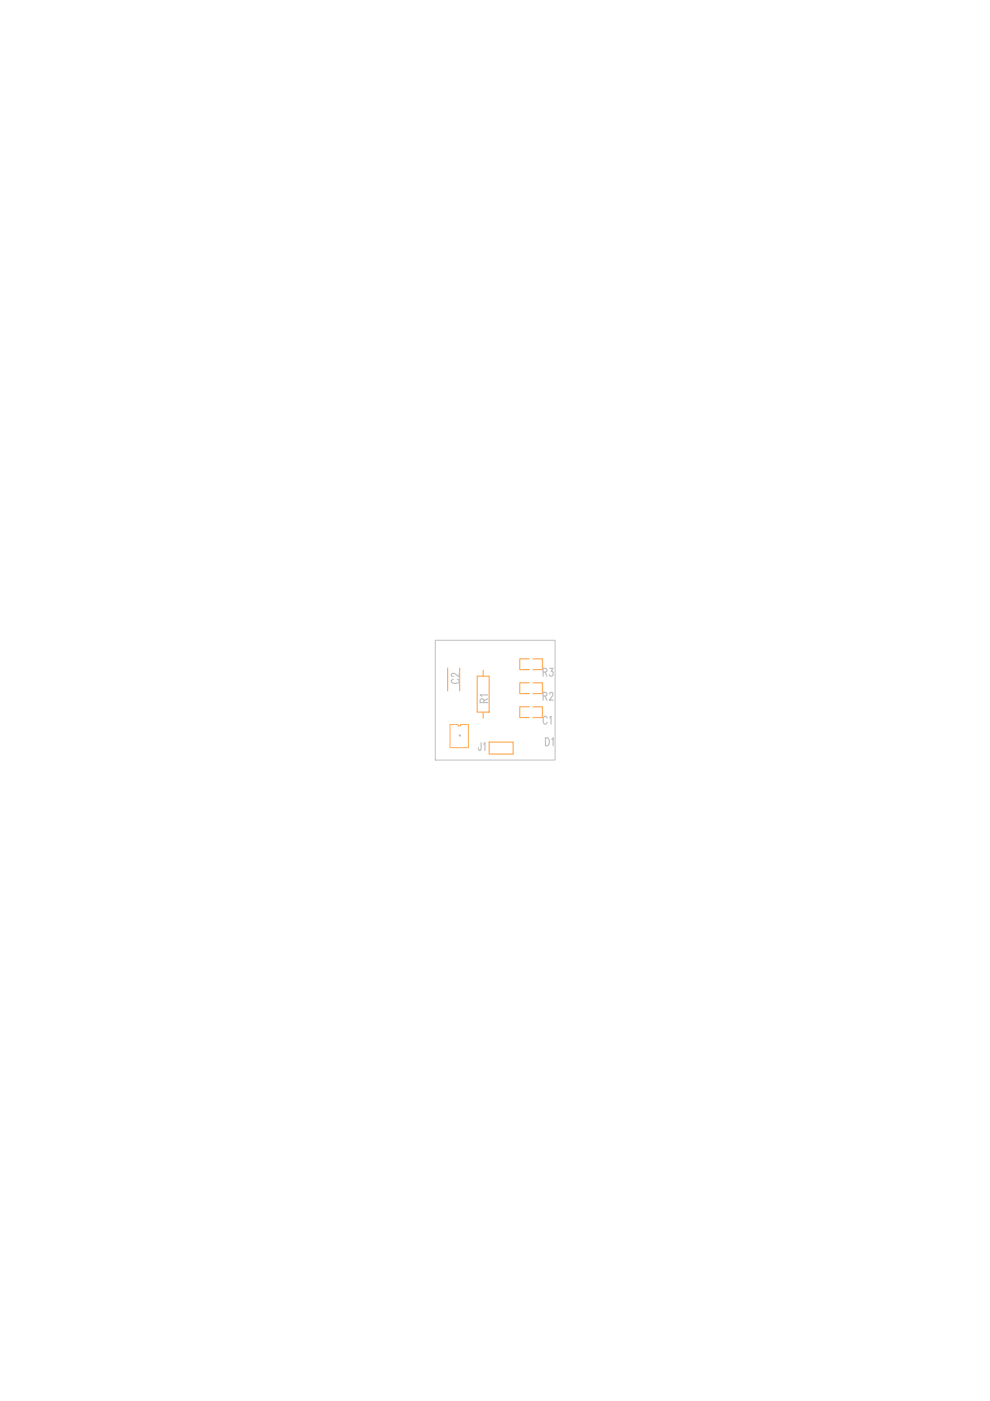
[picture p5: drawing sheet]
<svg xmlns="http://www.w3.org/2000/svg" width="210mm" height="297mm" viewBox="0 0 210 297" stroke-linecap="round" stroke-linejoin="round" font-family="sans-serif">
<path d="M92.3 135.7h25.4v25.4h-25.4z" fill="none" stroke="#c0c0c0" stroke-width=".21"/>
<path d="M95.4 153.6h1.7v.3h.5v-.3h1.7v4.9h-3.9z" fill="none" stroke="#ffad5b" stroke-width=".21"/>
<path d="M103.7 157.3h5.1v2.6h-5.1z" fill="none" stroke="#ffad5b" stroke-width=".25"/>
<path d="M102 157.5l-.1 1.5h-.3l-.2-.4M102.5 157.8l.3-.3v1.6" fill="none" stroke="#c0c0c0" stroke-width=".25"/>
<text font-size="14.7" fill="#ffad5b" x="101.1" y="152.5">R1</text>
<text font-size="7.1" fill="#ffad5b" x="94.8" y="146.6">C2</text>
<g font-size="2.5" fill="#ffad5b">
<text x="110.1" y="141.7">R3</text>
<text x="110.1" y="146.8">R2</text>
<text x="110.1" y="151.9">C1</text>
</g>
<g font-size="2.5" fill="#c0c0c0">
<text x="115.2" y="143.4">R3</text>
<text x="97.4" y="144.9" transform="rotate(-90 97.4 144.9)">C2</text>
<text x="103.5" y="149" transform="rotate(-90 103.5 149)">R1</text>
<text x="115.2" y="148.4">R2</text>
<text x="115.2" y="153.5">C1</text>
<text x="115.7" y="158.1">D1</text>
</g>
<text font-size=".4" fill="#c0c0c0" x="97.4" y="156.1">U1</text>
</svg>
